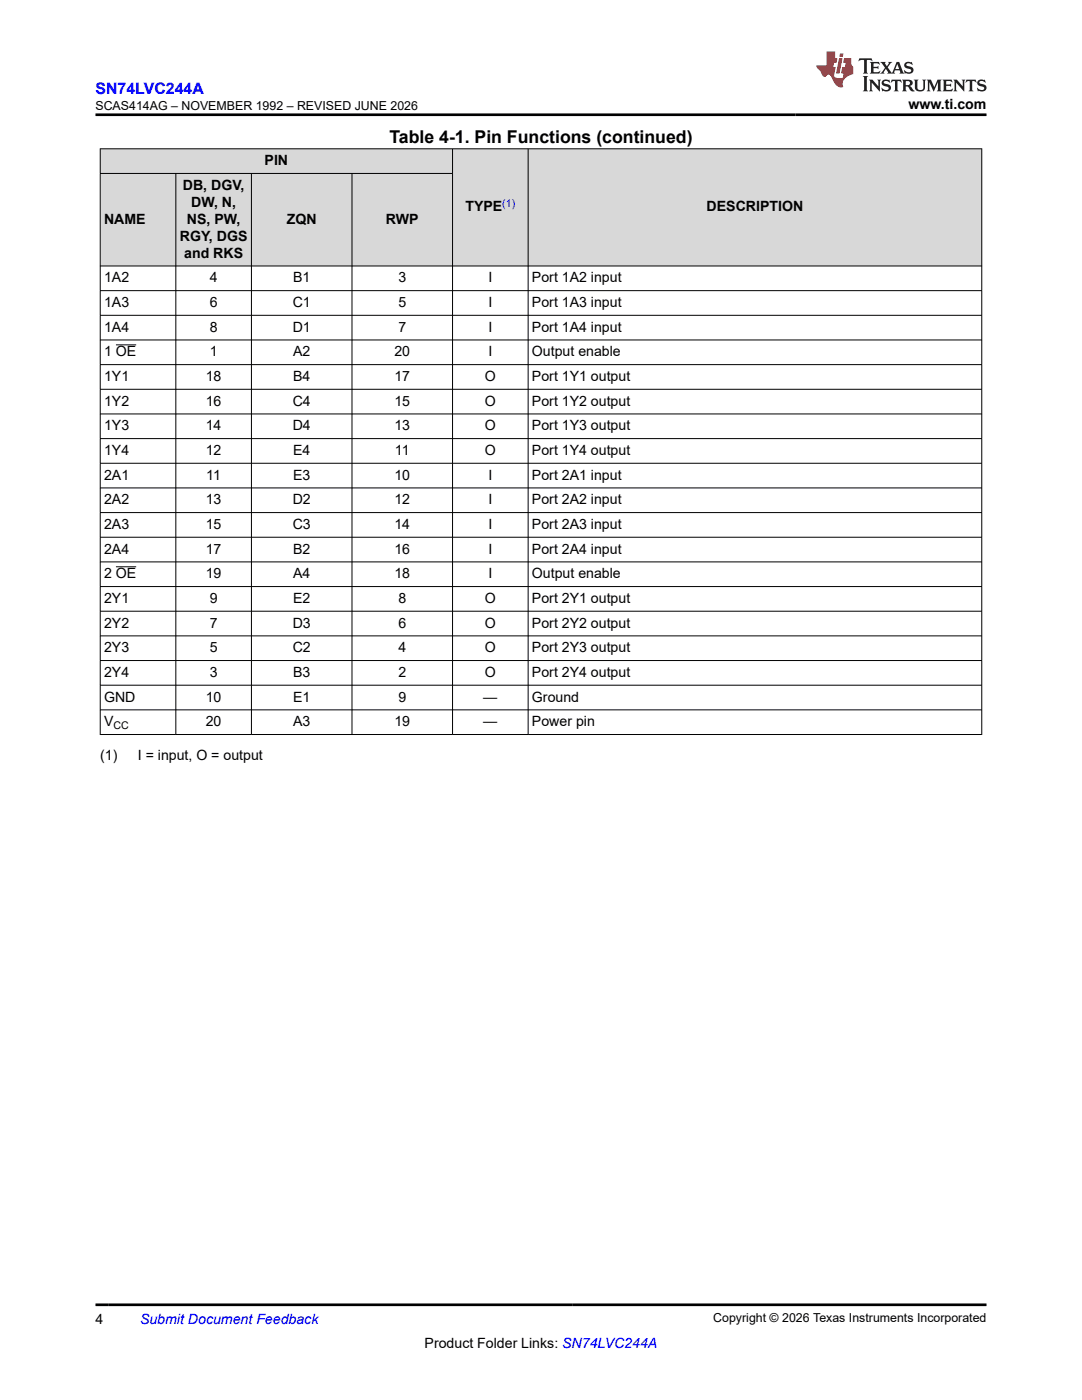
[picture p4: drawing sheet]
<svg xmlns="http://www.w3.org/2000/svg" width="216mm" height="279mm" viewBox="0 0 216 279" stroke-linecap="round" stroke-linejoin="round" font-family="sans-serif">
<g fill="#d8d8d8">
<path d="M20 29.7h175.9v4.9h-175.9z" fill-rule="evenodd"/>
<path d="M20.1 29.8h70.1v4.8h-70.1z" fill-rule="evenodd"/>
<path d="M90.4 29.8h14.9v23.2h-14.9z" fill-rule="evenodd"/>
<path d="M105.4 29.8h90.4v23.2h-90.4z" fill-rule="evenodd"/>
<path d="M20.1 34.7h14.9v18.3h-14.9z" fill-rule="evenodd"/>
<path d="M35.1 34.7h15v18.3h-15z" fill-rule="evenodd"/>
<path d="M50.2 34.7h20v18.3h-20z" fill-rule="evenodd"/>
<path d="M70.3 34.7h19.9v18.3h-19.9z" fill-rule="evenodd"/>
</g>
<g fill="none" stroke="#000" stroke-width=".2">
<path d="M19.9 29.7h176.1M19.9 34.6h70.5M20 29.6v117M35.1 34.6v112M50.2 34.6v112M70.2 34.6v112M90.3 29.6v117M105.4 29.6v117M195.9 29.6v117M19.9 58h176.1M196 53.1h-176.1M19.9 62.9h176.1"/>
<path d="M19.9 67.8h176.1M19.9 72.8h176.1M19.9 77.7h176.1M23.1 68.8h4.1M19.9 82.6h176.1M19.9 87.5h176.1M19.9 92.5h176.1M19.9 97.4h176.1M19.9 102.3h176.1M19.9 107.2h176.1M19.9 112.1h176.1M19.9 117.1h176.1"/>
<path d="M23.1 113.1h4.1M19.9 122h176.1M19.9 126.9h176.1M19.9 131.8h176.1M19.9 136.7h176.1M19.9 141.7h176.1M19.9 146.6h176.1"/>
</g>
<path d="M171.5 11.6l-.2 .6 .5-.2h.6v.1v2.2l-.2 .4h1l-.2-.4v-2.2v-.1h.5l.6 .2-.2-.6zM173.6 12.4l.2 .3v1.6l-.2 .4h1.9l.1-.6a1.08 1.08 0 0 1-1.3 .2v-.7h.6l.4 .2v-.7l-.4 .2h-.6v-.5l.2-.2a1 1 0 0 1 1 .3l-.1-.5zM175.7 12.4l.9 1.1-1 1.2h.9l-.2-.2 .5-.8 .4 .8-.2 .2h1.6l-.2-.2 .2-.5h.9l.1 .5-.1 .2h.9l-.2-.4-.8-1.9h-.5l-.9 2.1-.9-1.1 .9-1h-.8l.2 .2-.4 .6-.4-.6 .2-.2zM179 12.8l.4 1h-.7zM180.7 12.5a.65 .65 0 0 0-.2 .7 .65 .65 0 0 0 .6 .5l.6 .1 .1 .3a.79 .79 0 0 1-.7 .4 .79 .79 0 0 1-.7-.5l.1 .7 .2-.1a.93 .93 0 0 0 1.1 0 .93 .93 0 0 0 .4-.9 1.46 1.46 0 0 0-1.2-.6l-.1-.3a1.09 1.09 0 0 1 1.2 .2l-.2-.6-.1 .1-.5-.2zM172.2 15.2l.2 .4v2.2l-.2 .4h1l-.2-.4v-2.2l.2-.4zM173.4 15.9l.2 .4v1.5l-.2 .4h.8l-.3-.4 .1-1.3 1.6 1.8v-2l.2-.4h-.7l.1 .2 .1 1.1-1.2-1.3zM176.2 16a.65 .65 0 0 0-.2 .8 .65 .65 0 0 0 .6 .4l.6 .2 .1 .2a.79 .79 0 0 1-.7 .4 .79 .79 0 0 1-.7-.5l.1 .7 .2-.1a.93 .93 0 0 0 1.1 .1 .93 .93 0 0 0 .4-1 1.46 1.46 0 0 0-1.2-.5l-.1-.4a1.09 1.09 0 0 1 1.2 .2l-.1-.6-.2 .1-.5-.1zM177.9 15.9l-.1 .6a.63 .63 0 0 1 .8-.3v1.6l-.3 .4h1l-.2-.4v-1.6a.66 .66 0 0 1 .8 .3l-.1-.6zM180 15.9l.2 .4v1.5l-.2 .4h1l-.2-.2-.1-.7h.5l.1 .2a.79 .79 0 0 0 1.2 .6l-1-.9a.61 .61 0 0 0 .6-.6 .61 .61 0 0 0-.5-.7zM180.8 16.2h.1a.47 .47 0 0 1 .5 .1 .47 .47 0 0 1 .1 .5l-.1 .1-.7 .1zM182.3 15.9l.2 .2a2.27 2.27 0 0 0 .4 2 1.04 1.04 0 0 0 1.7-.7v-1.3l.2-.2h-.8l.2 .4v1.1a.6 .6 0 0 1-.6 .6 .6 .6 0 0 1-.6-.6v-1.1l.3-.4zM184.9 15.9l.2 .4v1.5l-.2 .4h.8l-.3-.4v-1.4l.9 1.9 .9-1.9v1.4l-.3 .4h1l-.2-.4v-1.5l.2-.4h-.8l-.7 1.5-.6-1.5zM188.1 15.9l.2 .4v1.5l-.2 .4h1.9l.1-.6a1.09 1.09 0 0 1-1.3 .2v-.7h.6l.4 .2v-.6l-.4 .2h-.6v-.6l.2-.1a1.01 1.01 0 0 1 1 .3l-.1-.6zM190.2 15.9l.3 .4v1.5l-.3 .4h.8l-.2-.4v-1.3l1.6 1.8v-2l.2-.4h-.7l.2 .2v1.1l-1.2-1.3zM192.8 15.9l-.1 .6a.63 .63 0 0 1 .8-.3v1.6l-.3 .4h1l-.2-.4v-1.6a.66 .66 0 0 1 .8 .3l-.1-.6zM195.2 16a.65 .65 0 0 0-.2 .8 .65 .65 0 0 0 .6 .4l.6 .2 .2 .2a.79 .79 0 0 1-.7 .4 .79 .79 0 0 1-.7-.5l.1 .7 .2-.1a.93 .93 0 0 0 1 .1 .93 .93 0 0 0 .5-1 1.46 1.46 0 0 0-1.3-.5v-.4a1.09 1.09 0 0 1 1.2 .2l-.2-.6-.2 .1-.5-.1z" fill="#231f20"/>
<path d="M164.9 10.3v2.7h-2l.1 .4 .8 1a.95 .95 0 0 0 1 .9 .59 .59 0 0 1 .5-.4 .59 .59 0 0 1 .5 .3l.4 .8a1.59 1.59 0 0 0 2.1 1.4 1.61 1.61 0 0 1 1-2.3l1-.3-.1-1.5a1.59 1.59 0 0 1-.3-1.7h-1.5l-.2 .9h.6l-.2 .9h-.5l-.2 .9v.3l.4 .1-.1 .9h-.7a.73 .73 0 0 1-1-.7l.3-1.5h-.5l.1-.9h.5l.2-.9h-.5v-1.3zM167.4 11.6l-.6 3.1h.7l.6-3.1zM167.6 10.7l-.1 .6h.7l.1-.6z" fill="#ed1c24"/>
<path d="M19.1 22.9h177.8M19.1 260.4h177.8" fill="none" stroke="#000" stroke-width=".53"/>
<text font-size="3.5" x="77.7" y="28.5">Table 4-1. Pin Functions (continued)</text>
<text font-size="3.2" fill="#00f" x="19.1" y="18.7">SN74LVC244A</text>
<g font-size="2.8">
<text x="181.3" y="21.8">www.ti.com</text>
<text x="52.8" y="33">PIN</text>
<text x="36.5" y="37.9">DB, DGV,</text>
<text x="38.2" y="41.3">DW, N,</text>
<text x="20.8" y="44.7">NAME</text>
<text x="37.3" y="44.7">NS, PW,</text>
<text x="57.2" y="44.7">ZQN</text>
<text x="77" y="44.7">RWP</text>
<text x="92.9" y="42.2">TYPE</text>
<text x="141" y="42.2">DESCRIPTION</text>
<text x="35.9" y="48.1">RGY, DGS</text>
<text x="36.7" y="51.4">and RKS</text>
<text x="20.8" y="56.4">1A2</text>
<text x="41.8" y="56.4">4</text>
<text x="58.5" y="56.4">B1</text>
<text x="79.5" y="56.4">3</text>
<text x="97.5" y="56.4">I</text>
<text x="106.2" y="56.4">Port 1A2 input</text>
<text x="20.8" y="61.3">1A3</text>
<text x="41.8" y="61.3">6</text>
<text x="58.4" y="61.3">C1</text>
<text x="79.5" y="61.3">5</text>
<text x="97.5" y="61.3">I</text>
<text x="106.2" y="61.3">Port 1A3 input</text>
<text x="20.8" y="66.2">1A4</text>
<text x="20.8" y="71.1">1 OE</text>
<text x="41.8" y="66.2">8</text>
<text x="41.8" y="71.1">1</text>
<text x="58.4" y="66.2">D1</text>
<text x="58.5" y="71.1">A2</text>
<text x="78.7" y="71.1">20</text>
<text x="79.5" y="66.2">7</text>
<text x="97.5" y="66.2">I</text>
<text x="97.5" y="71.1">I</text>
<text x="106.2" y="66.2">Port 1A4 input</text>
<text x="106.2" y="71.1">Output enable</text>
<text x="20.8" y="76">1Y1</text>
<text x="41.1" y="76">18</text>
<text x="58.5" y="76">B4</text>
<text x="78.7" y="76">17</text>
<text x="96.7" y="76">O</text>
<text x="106.2" y="76">Port 1Y1 output</text>
<text x="20.8" y="81">1Y2</text>
<text x="41.1" y="81">16</text>
<text x="58.4" y="81">C4</text>
<text x="78.7" y="81">15</text>
<text x="96.7" y="81">O</text>
<text x="106.2" y="81">Port 1Y2 output</text>
<text x="20.8" y="85.9">1Y3</text>
<text x="41.1" y="85.9">14</text>
<text x="58.4" y="85.9">D4</text>
<text x="78.7" y="85.9">13</text>
<text x="96.7" y="85.9">O</text>
<text x="106.2" y="85.9">Port 1Y3 output</text>
<text x="20.8" y="90.8">1Y4</text>
<text x="20.8" y="95.7">2A1</text>
<text x="41.1" y="90.8">12</text>
<text x="41.2" y="95.7">11</text>
<text x="58.5" y="90.8">E4</text>
<text x="58.5" y="95.7">E3</text>
<text x="78.7" y="95.7">10</text>
<text x="78.8" y="90.8">11</text>
<text x="96.7" y="90.8">O</text>
<text x="97.5" y="95.7">I</text>
<text x="106.2" y="90.8">Port 1Y4 output</text>
<text x="106.2" y="95.7">Port 2A1 input</text>
<text x="20.8" y="100.6">2A2</text>
<text x="41.1" y="100.6">13</text>
<text x="58.4" y="100.6">D2</text>
<text x="78.7" y="100.6">12</text>
<text x="97.5" y="100.6">I</text>
<text x="106.2" y="100.6">Port 2A2 input</text>
<text x="20.8" y="105.6">2A3</text>
<text x="41.1" y="105.6">15</text>
<text x="58.4" y="105.6">C3</text>
<text x="78.7" y="105.6">14</text>
<text x="97.5" y="105.6">I</text>
<text x="106.2" y="105.6">Port 2A3 input</text>
<text x="20.8" y="110.5">2A4</text>
<text x="41.1" y="110.5">17</text>
<text x="58.5" y="110.5">B2</text>
<text x="78.7" y="110.5">16</text>
<text x="97.5" y="110.5">I</text>
<text x="106.2" y="110.5">Port 2A4 input</text>
<text x="20.8" y="115.4">2 OE</text>
<text x="41.1" y="115.4">19</text>
<text x="58.5" y="115.4">A4</text>
<text x="78.7" y="115.4">18</text>
<text x="97.5" y="115.4">I</text>
<text x="106.2" y="115.4">Output enable</text>
<text x="20.8" y="120.3">2Y1</text>
<text x="20.8" y="125.3">2Y2</text>
<text x="41.8" y="120.3">9</text>
<text x="41.8" y="125.3">7</text>
<text x="58.4" y="125.3">D3</text>
<text x="58.5" y="120.3">E2</text>
<text x="79.5" y="120.3">8</text>
<text x="79.5" y="125.3">6</text>
<text x="96.7" y="120.3">O</text>
<text x="96.7" y="125.3">O</text>
<text x="106.2" y="120.3">Port 2Y1 output</text>
<text x="106.2" y="125.3">Port 2Y2 output</text>
<text x="20.8" y="130.2">2Y3</text>
<text x="41.8" y="130.2">5</text>
<text x="58.4" y="130.2">C2</text>
<text x="79.5" y="130.2">4</text>
<text x="96.7" y="130.2">O</text>
<text x="106.2" y="130.2">Port 2Y3 output</text>
<text x="20.8" y="135.1">2Y4</text>
<text x="41.8" y="135.1">3</text>
<text x="58.5" y="135.1">B3</text>
<text x="79.5" y="135.1">2</text>
<text x="96.7" y="135.1">O</text>
<text x="106.2" y="135.1">Port 2Y4 output</text>
<text x="20.8" y="140">GND</text>
<text x="41.1" y="140">10</text>
<text x="58.5" y="140">E1</text>
<text x="79.5" y="140">9</text>
<text x="96.4" y="140">—</text>
<text x="106.2" y="140">Ground</text>
<text x="20.8" y="144.9">V</text>
<text x="41.1" y="144.9">20</text>
<text x="58.5" y="144.9">A3</text>
<text x="78.7" y="144.9">19</text>
<text x="96.4" y="144.9">—</text>
<text x="106.2" y="144.9">Power pin</text>
<text x="20" y="151.7">(1)</text>
<text x="27.5" y="151.7">I = input, O = output</text>
<text x="19.1" y="264.2">4</text>
<text x="84.7" y="269">Product Folder Links: SN74LVC244A</text>
</g>
<text font-size="2.8" fill="#00f" x="27.9" y="264.2">Submit Document Feedback</text>
<g font-size="2.5">
<text x="19" y="21.9">SCAS414AG – NOVEMBER 1992 – REVISED JUNE 2026</text>
<text x="142.3" y="263.9">Copyright © 2026 Texas Instruments Incorporated</text>
</g>
<text font-size="2.1" fill="#00f" x="100.2" y="41.3">(1)</text>
<text font-size="2.1" x="22.6" y="145.5">CC</text>
</svg>
